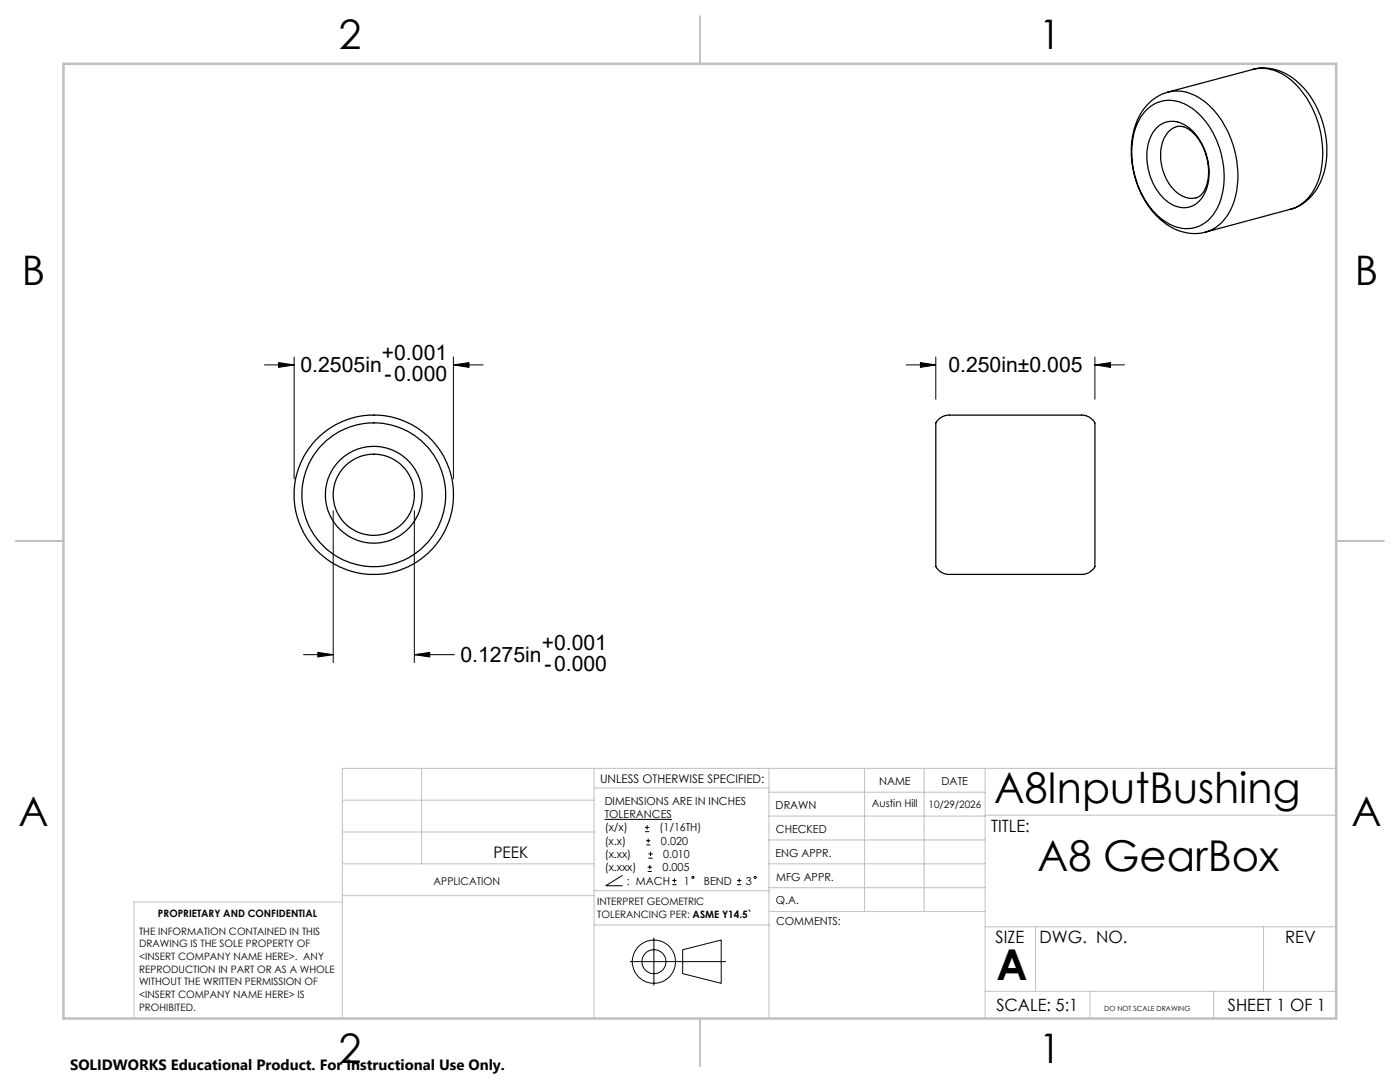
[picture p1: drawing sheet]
<svg xmlns="http://www.w3.org/2000/svg" width="279mm" height="216mm" viewBox="0 0 279 216" stroke-linecap="round" stroke-linejoin="round" font-family="sans-serif">
<g fill="none" stroke="#000" stroke-width=".25">
<path d="M233.1 18.4l-1.7 .6-1.8 1.2-1.2 1.4-1.4 2.4-.7 1.8-.5 3.4 .1 3.1 .5 2.7 .8 2.3 1.4 3 1.3 1.8 1.8 1.9 1.8 1.2 2 .9 2.4 .5h1.5l1.2-.3M233.1 18.4a8.6 8.6 0 0 1 7.9 2.3 19.5 19.5 0 0 1 5.1 20.1 8.5 8.5 0 0 1-5.5 5.5M250 13.9l1.5-.3h1.7l1.3 .3 1.8 .7 2.1 1.3 1.8 1.6 1.5 2 1.1 2 1.3 3.3 .6 3.3 .1 2.9-.3 2.1-.7 2.6-1.2 2.3-1.4 1.7-1.9 1.4-1.8 .7M250 13.9a8.9 8.9 0 0 1 8.6 3 19.4 19.4 0 0 1 4.1 20 8.2 8.2 0 0 1-5.2 4.9M250 13.9l-16.9 4.5M228.4 22.4a6.7 6.7 0 0 1 9.3-.9 17.1 17.1 0 0 1 6.6 13.8 11 11 0 0 1-3.8 9.1 6.9 6.9 0 0 1-8.5-.5 17.4 17.4 0 0 1-5-19.2l.6-1.3zM230.7 25.6a4.7 4.7 0 0 1 6.8 0 11.5 11.5 0 0 1 2.7 13.4 4.6 4.6 0 0 1-7.3 1.1l-.3-.2a11.6 11.6 0 0 1-2.7-13.1zM233.3 26.1l.9-.6 1-.3 .9 .1 .8 .3 1.8 1.5 .8 1.1 .8 1.6 .6 1.9 .2 1.2v2.9l-.3 1.2-.6 1.2-.7 .9-.8 .4a5.2 5.2 0 0 1-5.3-2.7l-.6-1.1-.8-2.1-.4-1.9 .1-2.2a5.7 5.7 0 0 1 1.6-3.4zM257.5 41.8l-16.9 4.5M187 84l.9-.8 1.2-.4h27.1l1.1 .4 .6 .5a1.56 1.56 0 0 1 .6 1.8v26.9a2.07 2.07 0 0 1-1.7 2.1l-.6 .1h-27.1l-1-.3-.8-.5a1.56 1.56 0 0 1-.5-1.8v-27.6z"/>
<circle cx="74.6" cy="98.7" r="15.9"/>
<circle cx="74.6" cy="98.7" r="8.1"/>
<circle cx="74.6" cy="98.7" r="9.7"/>
<circle cx="74.6" cy="98.7" r="14.4"/>
</g>
<g fill="none" stroke="#000" stroke-width=".2">
<path d="M52.8 72.8h5.9M55.6 72.4l3.1 .4-3.1 .5zM58.7 71.2v24.4M90.5 72.8l3.1-.4v.9zM90.5 71.2v24.4M90.5 72.8h5.9M180.8 72.8h6M183.7 72.4l3.1 .4-3.1 .5zM186.8 71.2v8.5M218.5 72.8l3.1-.4v.9zM218.5 72.8h5.9M218.5 71.2v8.5"/>
<path d="M66.5 101.9v30.3M82.7 101.9v30.3M60.6 130.6h5.9M63.4 130.2l3.1 .4-3.1 .5zM82.7 130.6l3.1-.4v.9zM82.7 130.6h8M120.7 163.5h13.4M124.2 174.7l-3.3 2h3.3M128.7 165.9h.9M128.7 165.1h.9M129 168.6h.8M129 167.7h.8"/>
<path d="M129.2 164.7v.8M129.3 173.9h.8M129.3 173h.8M129.4 167.3v.9M129.4 171.2h.8M129.4 170.4h.8M129.7 172.6v.9M129.8 170v.8M134.2 176.5h.8M134.2 175.7h.8M134.6 175.3v.8M147.1 176.5h.9"/>
<path d="M147.1 175.7h.9M147.5 175.3v.8M125.7 191.9h19.2M130.5 187.1v9.6M136.2 189.5l7.7-1.9v8.6l-7.7-1.9z"/>
<circle cx="138.3" cy="175.1" r=".21"/>
<circle cx="150.7" cy="175.1" r=".21"/>
<circle cx="130.5" cy="191.9" r="2.39"/>
<circle cx="130.5" cy="191.9" r="4.3"/>
</g>
<g fill="none" stroke="#c0c0c0" stroke-width=".2">
<path d="M68.3 159.7h50.3M84.1 153.3v19.1M118.6 153.3v49.9M118.6 157.2h34.9M153.5 153.3v49.9M153.5 158.1h43.1M172.5 153.3v28.6M184.4 153.3v28.6M196.6 153.3v49.9M266.7 153.3h-198.4v49.9M68.3 178.7h50.3M68.3 172.4h50.3"/>
<path d="M68.3 166h50.3M68.3 180h-41.6v23.2M118.6 177.7h35M153.5 167.6h43.1M153.5 162.8h43.1M153.5 172.4h43.1M153.5 177.1h43.1M196.6 162.7h70.1M118.6 184.6h35M153.6 181.9h43M196.6 197.8h70.1M196.6 184.9h70.1"/>
<path d="M206.7 184.9v12.9M217.5 197.8v5.4M242.2 197.8v5.4M252.2 184.9v12.9"/>
</g>
<path d="M139.7 3.2v9.5M3.1 107.9h9.6M266.7 107.9h9.5M139.7 203.2v9.6" fill="none" stroke="#c0c0c0" stroke-width=".25"/>
<path d="M12.7 12.7h254v190.5h-254z" fill="none" stroke="#c0c0c0" stroke-width=".5"/>
<path d="M55.6 72.4l3.1 .4-3.1 .5zM90.5 72.8l3.1-.4v.9zM183.7 72.4l3.1 .4-3.1 .5zM218.5 72.8l3.1-.4v.9zM63.4 130.2l3.1 .4-3.1 .5zM82.7 130.6l3.1-.4v.9z" fill="#000"/>
<g font-size="8.5">
<text x="198.4" y="160.2">A8InputBushing</text>
<text x="207.1" y="173.8">A8 GearBox</text>
<text x="198.9" y="195.5">A</text>
</g>
<g font-size="8.1">
<text x="67.6" y="9.7">2</text>
<text x="207.3" y="9.7">1</text>
<text x="4.4" y="57">B</text>
<text x="270.4" y="57">B</text>
<text x="3.7" y="164.9">A</text>
<text x="269.7" y="164.9">A</text>
<text x="67.6" y="212.2">2</text>
<text x="207.3" y="212.2">1</text>
</g>
<g font-size="4.2">
<text x="76.2" y="71.9">+0.001</text>
<text x="60" y="74.2">0.2505in</text>
<text x="76.7" y="76.1">-0.000</text>
<text x="189.3" y="74.2">0.250in±0.005</text>
<text x="108.1" y="129.7">+0.001</text>
<text x="91.9" y="132">0.1275in</text>
<text x="108.6" y="133.9">-0.000</text>
</g>
<g font-size="3.4">
<text x="197.8" y="166">TITLE:</text>
<text x="198.7" y="188.1">SIZE</text>
<text x="207.5" y="188.1">DWG. NO.</text>
<text x="256.5" y="188.2">REV</text>
<text x="198.8" y="201.7">SCALE: 5:1</text>
<text x="245.1" y="201.7">SHEET 1 OF 1</text>
</g>
<text font-size="3.2" x="98.5" y="171.2">PEEK</text>
<text font-size="3" x="14" y="213.5">SOLIDWORKS Educational Product. For Instructional Use Only.</text>
<text font-size="2.4" x="119.8" y="156.2">UNLESS OTHERWISE SPECIFIED:</text>
<g font-size="2.2">
<text x="120.7" y="160.6">DIMENSIONS ARE IN INCHES</text>
<text x="154.8" y="161.4">DRAWN</text>
<text x="175.4" y="156.6">NAME</text>
<text x="187.9" y="156.7">DATE</text>
<text x="120.7" y="163.3">TOLERANCES</text>
<text x="120.7" y="165.9">(x/x)</text>
<text x="131.6" y="165.9">(1/16TH)</text>
<text x="154.9" y="166.3">CHECKED</text>
<text x="120.7" y="168.6">(x.x)</text>
<text x="120.7" y="171.2">(x.xx)</text>
<text x="120.7" y="173.9">(x.xxx)</text>
<text x="131.9" y="168.6">0.020</text>
<text x="132.2" y="173.9">0.005</text>
<text x="132.3" y="171.2">0.010</text>
<text x="154.8" y="170.9">ENG APPR.</text>
<text x="125.1" y="176.5">: MACH</text>
<text x="136.5" y="176.5">1</text>
<text x="140.5" y="176.5">BEND</text>
<text x="148.9" y="176.5">3</text>
<text x="154.9" y="175.7">MFG APPR.</text>
<text x="154.9" y="180.4">Q.A.</text>
<text x="154.9" y="184.6">COMMENTS:</text>
</g>
<g font-size="2.1">
<text x="174" y="161.1">Austin Hill</text>
<text x="86.5" y="176.5">APPLICATION</text>
</g>
<g font-size="2">
<text x="185.3" y="161.2">10/29/2026</text>
<text x="31.5" y="182.9">PROPRIETARY AND CONFIDENTIAL</text>
<text x="119.2" y="180.6">INTERPRET GEOMETRIC</text>
<text x="119.2" y="183.1">TOLERANCING PER: ASME Y14.5`</text>
<text x="27.8" y="186.5">THE INFORMATION CONTAINED IN THIS</text>
<text x="27.8" y="189">DRAWING IS THE SOLE PROPERTY OF</text>
<text x="27.8" y="191.6">&lt;INSERT COMPANY NAME HERE&gt;. ANY</text>
<text x="27.8" y="194.1">REPRODUCTION IN PART OR AS A WHOLE</text>
<text x="27.8" y="196.6">WITHOUT THE WRITTEN PERMISSION OF</text>
<text x="27.8" y="199.1">&lt;INSERT COMPANY NAME HERE&gt; IS</text>
<text x="27.8" y="201.7">PROHIBITED.</text>
</g>
<text font-size="1.4" x="220.4" y="201.7">DO NOT SCALE DRAWING</text>
</svg>
